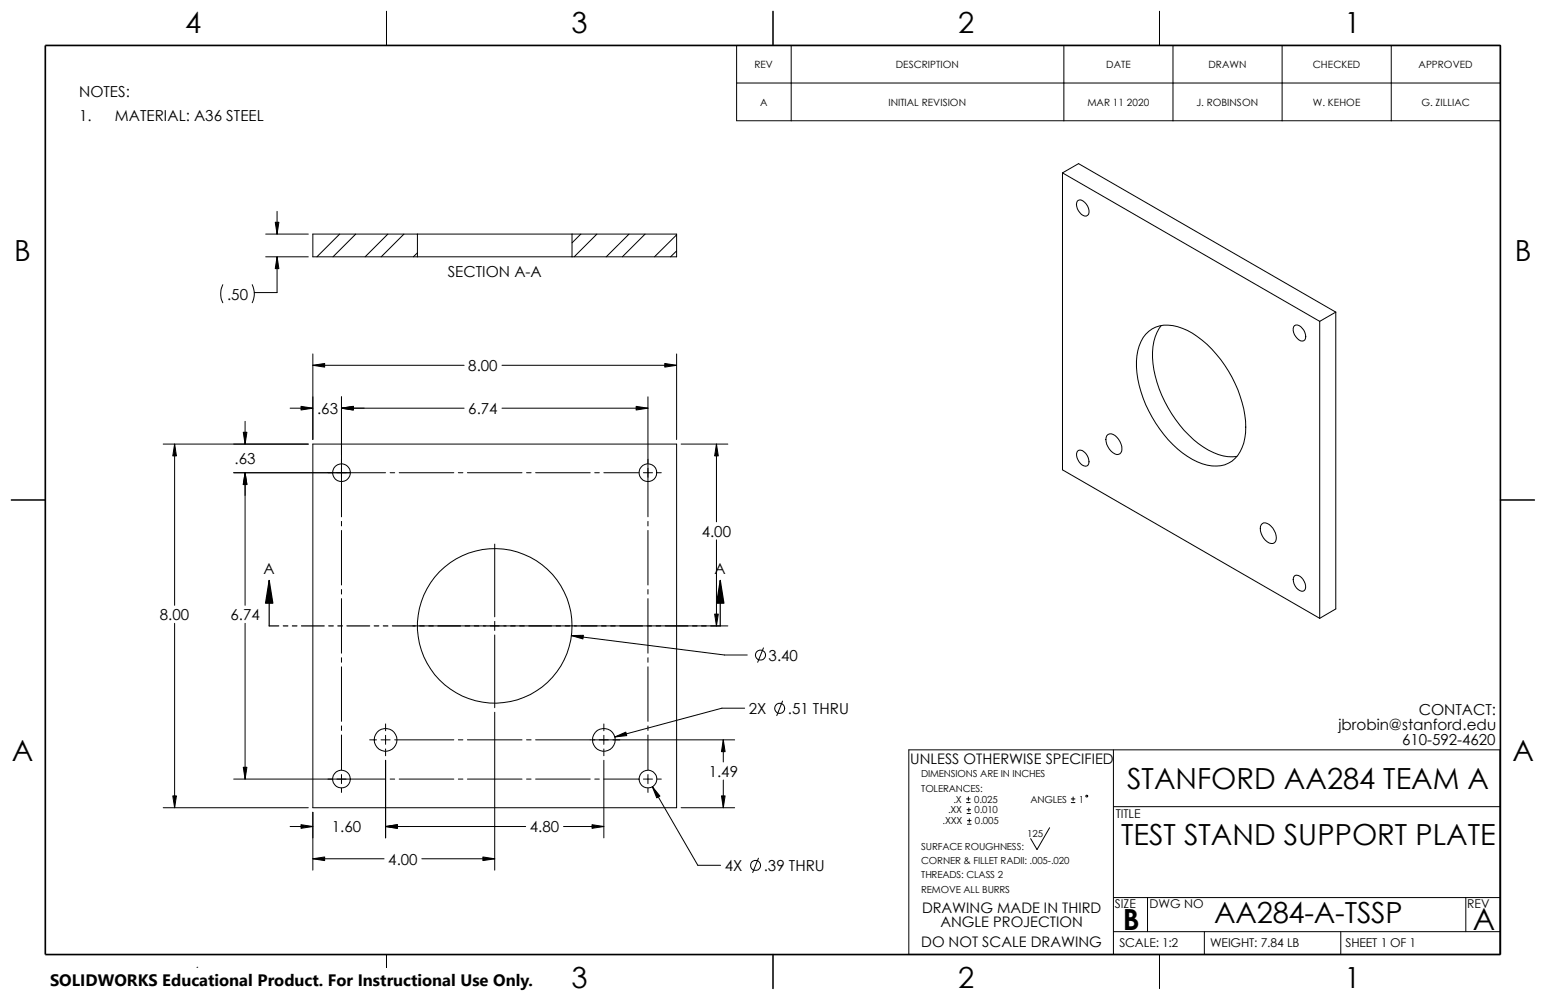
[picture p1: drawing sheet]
<svg xmlns="http://www.w3.org/2000/svg" width="432mm" height="279mm" viewBox="0 0 432 279" stroke-linecap="round" stroke-linejoin="round" font-family="sans-serif">
<g fill="none" stroke="#000" stroke-width=".28">
<path d="M107.9 3.1v9.6M205.7 12.7h213.4v21h-213.4zM215.9 3.1v9.6M221 12.7v21M297.1 12.7v21M323.8 3.1v9.6M327.6 12.7v21M358.1 12.7v21M388.6 12.7v21M205.7 23.2h213.4M77.4 59.1v6.3M296.8 48.3l4.4-2.6 71.9 41.5"/>
<path d="M296.8 48.3l71.8 41.5M296.8 48.3v83l71.8 41.5M300.9 56.2a1.68 1.68 0 0 1 2.5 .8 2.51 2.51 0 0 1 .4 3.2 1.97 1.97 0 0 1-2.6-1.3 2.92 2.92 0 0 1-.3-2.7zM62.2 79.5a5.6 5.6 0 0 0 0 5.1M70.4 79.5a5.6 5.6 0 0 1 0 5.1M74.2 65.4h11.9M74.2 71.8h11.9M77.4 71.8v9.9h-6.4M94.9 65.4l-6.4 6.4M99.4 65.4l-6.4 6.4M108.3 65.4l-6.3 6.4M112.8 65.4l-6.3 6.4"/>
<path d="M116.6 65.4h43.2M116.6 71.8h43.2M116.6 70.7l-1.2 1.1M116.6 65.4v6.4M116.6 65.4h-29.2v6.4h29.2M159.8 65.4h29.2v6.4h-29.2M159.8 65.4v6.4M162.2 65.4l-2.4 2.5M166.7 65.4l-6.3 6.4M175.7 65.4l-6.4 6.4M180.2 65.4l-6.4 6.4M189 65.6l-6.2 6.2"/>
<path d="M189 70.1l-1.7 1.7M87.4 98.9v23.9M189 98.9v23.9M320 93.4a8.6 8.6 0 0 1 10.2-1.7 28.7 28.7 0 0 1 13.9 13.7 27.7 27.7 0 0 1 3.6 17 8.6 8.6 0 0 1-6.8 7.7 14.6 14.6 0 0 1-10.7-3.6 34.8 34.8 0 0 1-12.8-24 13.3 13.3 0 0 1 2.6-9.1zM324.4 90.9a14.2 14.2 0 0 0-2.4 10.7 34.1 34.1 0 0 0 15.5 24.2 12.2 12.2 0 0 0 8 1.7M361.6 91a2.07 2.07 0 0 1 2.6 1.2 2.19 2.19 0 0 1 0 3 2.41 2.41 0 0 1-2.6-1.6 2.37 2.37 0 0 1 0-2.6zM368.6 89.8v83M373.1 87.2l-4.5 2.6M373.1 87.2v82.9l-4.5 2.7M68.5 117.7v6.4M81 114h6.4M87.4 102.1h42.2"/>
<path d="M95.4 110.9v23.6M95.4 114h34.2M140.2 102.1h48.8M140.2 114h40.8M181 110.9v23.6M3.1 139.7h9.6M45.6 124.1h40.5M48.8 124.1v45M65.3 132.1h32.5M68.5 132.1v37M87.4 124.1h101.6v101.6h-101.6zM95.4 134.6v9.8"/>
<path d="M97.9 132.1h9.8M109 132.1h1.2M111.5 132.1h15.2M128 132.1h1.3M130.6 132.1h15.2M147.1 132.1h1.2M149.6 132.1h15.2M166.1 132.1h1.3M168.7 132.1h9.7M179.7 132.1h2.5M181 134.6v9.8M183.5 132.1h1.2"/>
<path d="M190.2 124.1h13.1M200.1 124.1v21.7M301.1 125.9a1.94 1.94 0 0 1 2.5 1.3 2.19 2.19 0 0 1 0 3 2.96 2.96 0 0 1-2.9-3.5zM309.1 121.8a1.72 1.72 0 0 1 2.8 .3l.5 .6a3.3 3.3 0 0 1 .4 4.1 2.39 2.39 0 0 1-3-1.3 3.9 3.9 0 0 1-.7-3.7zM419.1 139.7h9.5M95.4 145.7v1.2M95.4 148.2v15.2M138.2 152v20.3M181 145.7v1.2M181 148.2v15.2M200.1 150.8v24.1M352.6 146.3a2.42 2.42 0 0 1 2.9 1.3 3.4 3.4 0 0 1 .4 4.1 2.39 2.39 0 0 1-3-1.3l-.3-.7a2.87 2.87 0 0 1 0-3.4z"/>
<path d="M48.8 174.2v51.5M68.5 174.2v43.5M95.4 164.7v1.3M95.4 167.3v15.2M115.3 174.9h20.3M136.9 174.9h2.5M138.2 173.6v2.5M138.2 177.4v20.3M140.7 174.9h20.3M159.6 177.6l42.8 5.4h6.3M162.3 174.9h41M181 164.7v1.3"/>
<path d="M181 167.3v15.2M361.4 161a1.68 1.68 0 0 1 2.5 .9 2.57 2.57 0 0 1 .4 3.1 2.24 2.24 0 0 1-2.9-1.8 2.28 2.28 0 0 1 0-2.2zM95.4 183.8v1.2M95.4 186.3v15.2M138.2 199v44.1M181 183.8v1.2M181 186.3v15.2M208 197.9h-6.4l-29.9 8M213.2 181l-1.6 4M218.6 195.9l-1.6 4M65.3 217.7h32.5M95.4 202.8v1.3"/>
<path d="M95.4 205.4v9.7M95.4 216.4v2.5M97.9 217.7h9.8M103.3 206.7h1.9M106.4 206.7h2.6M107.7 202.3v1.9M107.7 205.4v2.6M107.7 209.3v1.9M107.7 212.4v21.7M109 217.7h1.2M110.2 206.7h16.5M111.5 217.7h15.2"/>
<path d="M128 217.7h1.3M128 206.7h1.3M130.6 217.7h15.2M130.6 206.7h15.2M147.1 217.7h1.2M147.1 206.7h1.2M149.6 217.7h15.2M149.6 206.7h55.6M166.1 217.7h1.3M168.7 217.7h9.7M168.7 202.3v1.9M168.7 205.4v2.6"/>
<path d="M168.7 209.3v1.9M168.7 212.4v21.7M179.7 217.7h2.5M181 202.8v1.3M181 205.4v9.7M181 216.4v2.5M182.2 219.8l12.7 22h6.4M183.5 217.7h1.2M202 206.7v6.2M202 217.9v7.8M253.8 209.5h165.1v57.2h-165.1zM311 209.5v57.2"/>
<path d="M45.6 225.7h40.5M81 230.9h6.4M87.4 226.9v16.2M87.4 239.9h19.9M95.4 220.2v1.2M107.7 230.9h39.1M117.8 239.9h20.4M157.4 230.9h11.3M181 220.2v1.2M190.2 225.7h15M211.8 239.8l-1.6 4M270 224.2h1"/>
<path d="M270 223.2h1M270.1 227.3h1M270.1 226.2h1M270.2 230.3h1M270.2 229.3h1M270.5 222.7v1M270.6 225.7v1M270.7 228.8v1M293.2 231.3l-3.6 6.1-1.7-3.1M299.2 224.2h1M299.2 223.2h1M299.7 222.7v1"/>
<path d="M311 225.4h107.9M311 250.8h107.9M320.5 250.8v9.5M409.4 250.8v9.5M107.9 266.7v9.5M215.9 266.7v9.5M311 260.3h107.9M323.8 266.7v9.5M336.4 260.3v6.4M374.5 260.3v6.4"/>
<circle cx="95.4" cy="132.1" r="2.49"/>
<circle cx="181" cy="132.1" r="2.48"/>
<circle cx="138.2" cy="174.9" r="21.6"/>
<circle cx="212.4" cy="183" r="1.41"/>
<circle cx="217.7" cy="197.9" r="1.41"/>
<circle cx="95.4" cy="217.7" r="2.48"/>
<circle cx="107.7" cy="206.7" r="3.2"/>
<circle cx="168.7" cy="206.7" r="3.2"/>
<circle cx="181" cy="217.7" r="2.49"/>
<circle cx="303.5" cy="222.4" r=".25"/>
<circle cx="211" cy="241.8" r="1.41"/>
</g>
<path d="M12.7 12.7h406.4v254h-406.4z" fill="none" stroke="#000" stroke-width=".47"/>
<g fill="#000" stroke="#000" stroke-width=".28">
<path d="M76.9 62.1h1l-.5 3.3zM77.4 71.8l.5 3.3h-1zM87.4 102.1l3.3-.5v1zM84.1 113.5l3.3 .5-3.3 .6zM95.4 114l3.3-.5v1.1zM177.7 113.5l3.3 .5-3.3 .6zM185.7 101.6l3.3 .5-3.3 .5zM48.8 124.1l.5 3.3h-1zM68.5 132.1l.5 3.3h-1.1zM67.9 120.8h1.1l-.5 3.3zM200.1 124.1l.5 3.3h-1zM159.6 177.6l3.3-.1-.1 1z"/>
<path d="M199.6 171.6h1l-.5 3.3zM67.9 214.4h1.1l-.5 3.3zM171.7 205.9l3.1-1.3 .2 .9zM182.2 219.8l2.1 2.6-.9 .5zM202 206.7l.5 3.3h-1zM48.3 222.4h1l-.5 3.3zM84.1 230.4l3.3 .5-3.3 .5zM87.4 239.9l3.3-.5v1.1zM107.7 230.9l3.3-.5v1zM134.9 239.4l3.3 .5-3.3 .6zM165.4 230.4l3.3 .5-3.3 .5zM201.5 222.4h1l-.5 3.3z"/>
</g>
<path d="M75.2 162.2l1 6.3h-2zM201.2 162.2l1 6.3h-2z" fill="#000" stroke="#000" stroke-width=".34"/>
<g fill="none" stroke="#000" stroke-width=".34">
<path d="M75.2 162.2v12.7h2.7M79.1 174.9h1.3M81.7 174.9h1.2M84.2 174.9h6.4M91.8 174.9h1.3M94.4 174.9h1.2M96.9 174.9h6.4M104.5 174.9h1.3M107.1 174.9h1.2M109.6 174.9h6.4M117.2 174.9h1.3M119.8 174.9h1.2"/>
<path d="M122.3 174.9h6.4M129.9 174.9h1.3M132.5 174.9h1.2M135 174.9h6.4M142.6 174.9h1.3M145.2 174.9h1.2M147.7 174.9h6.4M155.3 174.9h1.3M157.9 174.9h1.2M160.4 174.9h6.4M168 174.9h1.3M170.6 174.9h1.2"/>
<path d="M173.1 174.9h6.4M180.7 174.9h1.3M183.3 174.9h1.2M185.8 174.9h6.4M193.4 174.9h1.3M196 174.9h1.2M201.2 162.2v12.7h-2.7"/>
</g>
<path d="M14 270.6h135.1v8.8h-135.1z" fill="#fff"/>
<text font-size="8.5" x="411.4" y="259.8">A</text>
<g font-size="8.1">
<text x="51.7" y="9.3">4</text>
<text x="159.6" y="9.3">3</text>
<text x="267.6" y="9.3">2</text>
<text x="375.5" y="9.3">1</text>
<text x="4" y="72.8">B</text>
<text x="423.1" y="72.8">B</text>
<text x="3.3" y="212.5">A</text>
<text x="422.4" y="212.5">A</text>
<text x="314.8" y="220.3">STANFORD AA284 TEAM A</text>
<text x="313.1" y="236.1">TEST STAND SUPPORT PLATE</text>
<text x="339.1" y="257.8">AA284-A-TSSP</text>
<text x="313.6" y="260">B</text>
<text x="51.7" y="276">4</text>
<text x="159.6" y="276">3</text>
<text x="267.6" y="276">2</text>
<text x="375.5" y="276">1</text>
</g>
<text font-size="4.6" x="14" y="275.6">SOLIDWORKS Educational Product. For Instructional Use Only.</text>
<g font-size="4.2">
<text x="22.1" y="27">NOTES:</text>
<text x="22.1" y="33.7">1.</text>
<text x="32.1" y="33.7">MATERIAL: A36 STEEL</text>
<text x="125.1" y="77.3">SECTION A-A</text>
<text x="63.4" y="83.7">.50</text>
<text x="130.8" y="103.8">8.00</text>
<text x="88.5" y="115.7">.63</text>
<text x="130.8" y="115.7">6.74</text>
<text x="65.5" y="129.6">.63</text>
<text x="196" y="150">4.00</text>
<text x="73.6" y="160.4">A</text>
<text x="199.6" y="160.4">A</text>
<text x="44.7" y="173.3">8.00</text>
<text x="64.4" y="173.3">6.74</text>
<text x="214.7" y="184.7">3.40</text>
<text x="209.2" y="199.5">2X</text>
<text x="220" y="199.5">.51 THRU</text>
<text x="373.8" y="203.9">jbrobin@stanford.edu</text>
<text x="396.2" y="199.8">CONTACT:</text>
<text x="391.6" y="208.1">610-592-4620</text>
<text x="197.9" y="217.1">1.49</text>
<text x="92.7" y="232.6">1.60</text>
<text x="148" y="232.6">4.80</text>
<text x="108.4" y="241.6">4.00</text>
<text x="202.4" y="243.4">4X</text>
<text x="213.3" y="243.4">.39 THRU</text>
</g>
<g font-size="4.1">
<text x="254.2" y="213.4">UNLESS OTHERWISE SPECIFIED</text>
<text x="257.5" y="255">DRAWING MADE IN THIRD</text>
<text x="262.6" y="259">ANGLE PROJECTION</text>
<text x="257.3" y="264.7">DO NOT SCALE DRAWING</text>
</g>
<g font-size="3.4">
<text x="311.6" y="228.6">TITLE</text>
<text x="311.4" y="253.8">SIZE</text>
<text x="321" y="253.8">DWG NO</text>
<text x="409.8" y="253.8">REV</text>
<text x="312.6" y="264.6">SCALE: 1:2</text>
<text x="338" y="264.6">WEIGHT: 7.84 LB</text>
<text x="375.8" y="264.6">SHEET 1 OF 1</text>
</g>
<g font-size="2.8">
<text x="210.7" y="19">REV</text>
<text x="250.2" y="19">DESCRIPTION</text>
<text x="308.9" y="19">DATE</text>
<text x="337.5" y="19">DRAWN</text>
<text x="366.7" y="19">CHECKED</text>
<text x="396.2" y="19">APPROVED</text>
<text x="212.3" y="29.5">A</text>
<text x="248.1" y="29.5">INITIAL REVISION</text>
<text x="303.7" y="29.5">MAR 11 2020</text>
<text x="334.2" y="29.5">J. ROBINSON</text>
<text x="366.7" y="29.5">W. KEHOE</text>
<text x="397" y="29.5">G. ZILLIAC</text>
</g>
<g font-size="2.7">
<text x="257.3" y="217.2">DIMENSIONS ARE IN INCHES</text>
<text x="257.3" y="221.2">TOLERANCES:</text>
<text x="264.8" y="227.3">.XX</text>
<text x="266.3" y="224.3">.X</text>
<text x="272.1" y="224.3">0.025</text>
<text x="272.2" y="227.3">0.010</text>
<text x="287.8" y="224.3">ANGLES</text>
<text x="301.3" y="224.3">1</text>
<text x="263.3" y="230.3">.XXX</text>
<text x="272.3" y="230.3">0.005</text>
<text x="286.9" y="233.8">125</text>
<text x="257.3" y="237.4">SURFACE ROUGHNESS:</text>
<text x="257.3" y="241.4">CORNER &amp; FILLET RADII: .005-.020</text>
<text x="257.3" y="245.4">THREADS: CLASS 2</text>
<text x="257.3" y="249.5">REMOVE ALL BURRS</text>
</g>
</svg>
